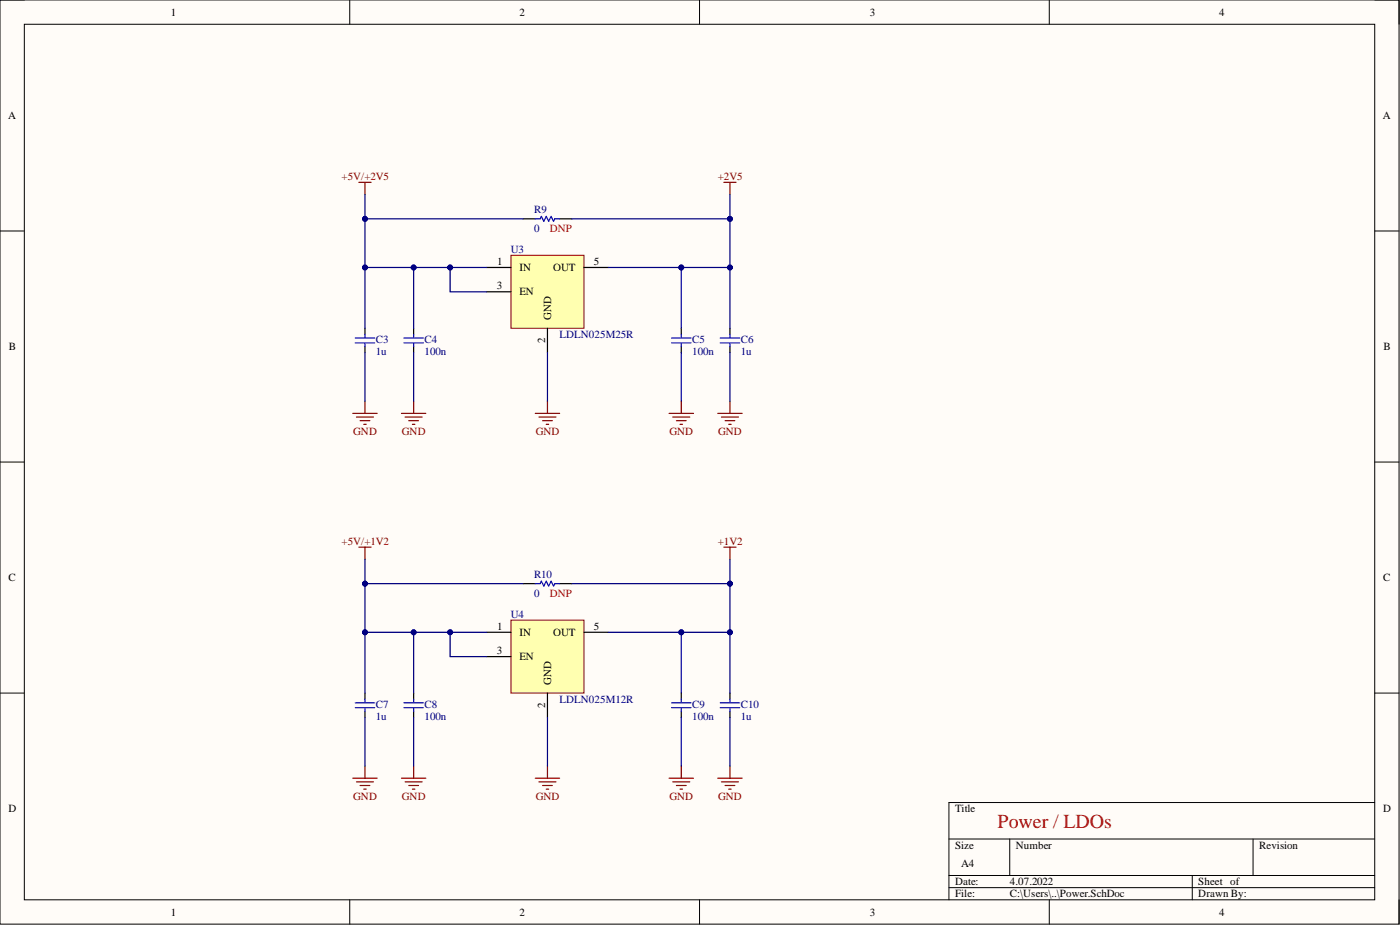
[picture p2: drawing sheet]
<svg xmlns="http://www.w3.org/2000/svg" width="292mm" height="193mm" viewBox="0 0 292 193" stroke-linecap="round" stroke-linejoin="round" font-family="sans-serif">
<path d="M0 0h291.9v192.8h-291.9z" fill-rule="evenodd" fill="#fffcf8"/>
<path d="M0 0h291.9v192.8h-291.9z" fill="none" stroke="#000" stroke-width=".21"/>
<path d="M5.1 5.1h281.7v182.6h-281.7z" fill-rule="evenodd" fill="#fffcf8"/>
<g fill="none" stroke="#000" stroke-width=".21">
<path d="M0 0h5.1M73 0v5.1M146 0v5.1M218.9 0v5.1M286.8 0h5.1v5.1M5.1 5.1h281.7v182.6h-281.7zM0 48.2h5.1M286.8 48.2h5.1M0 96.4h5.1M286.8 96.4h5.1M0 144.6h5.1M286.8 144.6h5.1"/>
<path d="M198 175h88.8M210.7 175v7.6M261.4 175v7.6M286.8 167.4h-88.8v20.3M73 187.7v5.1M146 187.7v5.1M198 182.6h88.8M198 185.2h88.8M218.9 187.7v5.1M248.8 182.6v5.1M291.9 187.7v5.1"/>
</g>
<g fill="none" stroke="#800000" stroke-width=".25">
<path d="M74.9 38h2.5M76.1 38v2.6M151 38h2.6M152.3 38v2.6M73.6 86.2h5.1M74.4 87h3.5M75.1 87.8h2.1M75.9 88.5h.5M76.1 83.7v2.5M149.8 86.2h5M150.5 87h3.6M151.3 87.8h2"/>
<path d="M152 88.5h.6M152.3 83.7v2.5M74.9 114.1h2.5M76.1 114.1v2.6M151 114.1h2.6M152.3 114.1v2.6"/>
</g>
<path d="M109.1 45.7h2.6M116.8 45.7h2.5M76.1 68.5v1.3M76.1 72.3v1.3M152.3 68.5v1.3M152.3 72.3v1.3" fill="none" stroke="#000" stroke-width=".25"/>
<path d="M111.7 45.7h1l.3-.6 .5 1.1 .5-1.1 .5 1.1 .5-1.1 .5 1.1 .2-.5h1.1M74.1 70.5h4.1M74.1 71.5h4.1M76.1 69.8v.6M76.1 71.7v.6M150.3 70.5h4M150.3 71.5h4M152.3 69.8v.6M152.3 71.7v.6" fill="none" stroke="#00f" stroke-width=".25"/>
<path d="M106.6 53.3h15.2v15.2h-15.2z" fill-rule="evenodd" fill="#ffffb0"/>
<path d="M106.6 53.3h15.2v15.2h-15.2z" fill="none" stroke="#800000" stroke-width=".21"/>
<path d="M101.5 55.8h5.1M121.8 55.8h5.1M101.5 60.9h5.1M114.2 68.5v5.1" fill="none" stroke="#000" stroke-width=".25"/>
<path d="M101.5 55.8h-25.4v12.7M76.1 73.6v10.1M152.3 73.6v10.1" fill="none" stroke="#000080" stroke-width=".25"/>
<circle cx="76.1" cy="55.8" r=".51" fill="#000080"/>
<circle cx="76.1" cy="55.8" r=".51" fill="none" stroke="#000080" stroke-width=".21"/>
<circle cx="86.3" cy="55.8" r=".51" fill="#000080"/>
<circle cx="86.3" cy="55.8" r=".51" fill="none" stroke="#000080" stroke-width=".21"/>
<circle cx="93.9" cy="55.8" r=".51" fill="#000080"/>
<circle cx="93.9" cy="55.8" r=".51" fill="none" stroke="#000080" stroke-width=".21"/>
<path d="M93.9 55.8v5.1h7.6" fill="none" stroke="#000080" stroke-width=".25"/>
<circle cx="93.9" cy="55.8" r=".51" fill="#000080"/>
<circle cx="93.9" cy="55.8" r=".51" fill="none" stroke="#000080" stroke-width=".21"/>
<path d="M126.9 55.8h25.4v12.7" fill="none" stroke="#000080" stroke-width=".25"/>
<circle cx="142.1" cy="55.8" r=".51" fill="#000080"/>
<circle cx="142.1" cy="55.8" r=".51" fill="none" stroke="#000080" stroke-width=".21"/>
<circle cx="152.3" cy="55.8" r=".51" fill="#000080"/>
<circle cx="152.3" cy="55.8" r=".51" fill="none" stroke="#000080" stroke-width=".21"/>
<path d="M76.1 40.6v15.2" fill="none" stroke="#000080" stroke-width=".25"/>
<circle cx="76.1" cy="45.7" r=".51" fill="#000080"/>
<circle cx="76.1" cy="45.7" r=".51" fill="none" stroke="#000080" stroke-width=".21"/>
<circle cx="76.1" cy="55.8" r=".51" fill="#000080"/>
<circle cx="76.1" cy="55.8" r=".51" fill="none" stroke="#000080" stroke-width=".21"/>
<path d="M152.3 40.6v15.2" fill="none" stroke="#000080" stroke-width=".25"/>
<circle cx="152.3" cy="45.7" r=".51" fill="#000080"/>
<circle cx="152.3" cy="45.7" r=".51" fill="none" stroke="#000080" stroke-width=".21"/>
<circle cx="152.3" cy="55.8" r=".51" fill="#000080"/>
<circle cx="152.3" cy="55.8" r=".51" fill="none" stroke="#000080" stroke-width=".21"/>
<path d="M119.3 45.7h33" fill="none" stroke="#000080" stroke-width=".25"/>
<circle cx="152.3" cy="45.7" r=".51" fill="#000080"/>
<circle cx="152.3" cy="45.7" r=".51" fill="none" stroke="#000080" stroke-width=".21"/>
<path d="M76.1 45.7h33" fill="none" stroke="#000080" stroke-width=".25"/>
<circle cx="76.1" cy="45.7" r=".51" fill="#000080"/>
<circle cx="76.1" cy="45.7" r=".51" fill="none" stroke="#000080" stroke-width=".21"/>
<g fill="none" stroke="#800000" stroke-width=".25">
<path d="M111.7 86.2h5.1M112.4 87h3.6M113.2 87.8h2M114 88.5h.5M114.2 83.7v2.5M76.1 159.8v2.5M152.3 159.8v2.5M73.6 162.3h5.1M74.4 163.1h3.5M75.1 163.9h2.1M75.9 164.6h.5M149.8 162.3h5"/>
<path d="M150.5 163.1h3.6M151.3 163.9h2M152 164.6h.6"/>
</g>
<path d="M114.2 73.6v10.1" fill="none" stroke="#000080" stroke-width=".25"/>
<path d="M109.1 121.8h2.6M116.8 121.8h2.5M76.1 144.6v1.3M76.1 148.4v1.3M152.3 144.6v1.3M152.3 148.4v1.3" fill="none" stroke="#000" stroke-width=".25"/>
<path d="M111.7 121.8h1l.3-.5 .5 1 .5-1 .5 1 .5-1 .5 1 .2-.5h1.1M74.1 146.6h4.1M74.1 147.6h4.1M76.1 145.9v.6M76.1 147.8v.6M150.3 146.6h4M150.3 147.6h4M152.3 145.9v.6M152.3 147.8v.6" fill="none" stroke="#00f" stroke-width=".25"/>
<path d="M106.6 129.4h15.2v15.2h-15.2z" fill-rule="evenodd" fill="#ffffb0"/>
<path d="M106.6 129.4h15.2v15.2h-15.2z" fill="none" stroke="#800000" stroke-width=".21"/>
<path d="M101.5 131.9h5.1M101.5 137h5.1M121.8 131.9h5.1M114.2 144.6v5.1" fill="none" stroke="#000" stroke-width=".25"/>
<path d="M101.5 131.9h-25.4v12.7M76.1 149.7v10.1M152.3 149.7v10.1" fill="none" stroke="#000080" stroke-width=".25"/>
<circle cx="76.1" cy="131.9" r=".51" fill="#000080"/>
<circle cx="76.1" cy="131.9" r=".51" fill="none" stroke="#000080" stroke-width=".21"/>
<circle cx="86.3" cy="131.9" r=".51" fill="#000080"/>
<circle cx="86.3" cy="131.9" r=".51" fill="none" stroke="#000080" stroke-width=".21"/>
<circle cx="93.9" cy="131.9" r=".51" fill="#000080"/>
<circle cx="93.9" cy="131.9" r=".51" fill="none" stroke="#000080" stroke-width=".21"/>
<path d="M93.9 131.9v5.1h7.6" fill="none" stroke="#000080" stroke-width=".25"/>
<circle cx="93.9" cy="131.9" r=".51" fill="#000080"/>
<circle cx="93.9" cy="131.9" r=".51" fill="none" stroke="#000080" stroke-width=".21"/>
<path d="M126.9 131.9h25.4v12.7" fill="none" stroke="#000080" stroke-width=".25"/>
<circle cx="142.1" cy="131.9" r=".51" fill="#000080"/>
<circle cx="142.1" cy="131.9" r=".51" fill="none" stroke="#000080" stroke-width=".21"/>
<circle cx="152.3" cy="131.9" r=".51" fill="#000080"/>
<circle cx="152.3" cy="131.9" r=".51" fill="none" stroke="#000080" stroke-width=".21"/>
<path d="M76.1 116.7v15.2" fill="none" stroke="#000080" stroke-width=".25"/>
<circle cx="76.1" cy="121.8" r=".51" fill="#000080"/>
<circle cx="76.1" cy="121.8" r=".51" fill="none" stroke="#000080" stroke-width=".21"/>
<circle cx="76.1" cy="131.9" r=".51" fill="#000080"/>
<circle cx="76.1" cy="131.9" r=".51" fill="none" stroke="#000080" stroke-width=".21"/>
<path d="M152.3 116.7v15.2" fill="none" stroke="#000080" stroke-width=".25"/>
<circle cx="152.3" cy="121.8" r=".51" fill="#000080"/>
<circle cx="152.3" cy="121.8" r=".51" fill="none" stroke="#000080" stroke-width=".21"/>
<circle cx="152.3" cy="131.9" r=".51" fill="#000080"/>
<circle cx="152.3" cy="131.9" r=".51" fill="none" stroke="#000080" stroke-width=".21"/>
<path d="M119.3 121.8h33" fill="none" stroke="#000080" stroke-width=".25"/>
<circle cx="152.3" cy="121.8" r=".51" fill="#000080"/>
<circle cx="152.3" cy="121.8" r=".51" fill="none" stroke="#000080" stroke-width=".21"/>
<path d="M76.1 121.8h33" fill="none" stroke="#000080" stroke-width=".25"/>
<circle cx="76.1" cy="121.8" r=".51" fill="#000080"/>
<circle cx="76.1" cy="121.8" r=".51" fill="none" stroke="#000080" stroke-width=".21"/>
<path d="M86.3 159.8v2.5M114.2 159.8v2.5M83.8 162.3h5M84.5 163.1h3.6M85.3 163.9h2M86 164.6h.6M111.7 162.3h5.1M112.4 163.1h3.6M113.2 163.9h2M114 164.6h.5" fill="none" stroke="#800000" stroke-width=".25"/>
<path d="M86.3 131.9v12.7M86.3 149.7v10.1M114.2 149.7v10.1" fill="none" stroke="#000080" stroke-width=".25"/>
<path d="M86.3 144.6v1.3M86.3 148.4v1.3" fill="none" stroke="#000" stroke-width=".25"/>
<path d="M84.3 146.6h4M84.3 147.6h4M86.3 145.9v.6M86.3 147.8v.6" fill="none" stroke="#00f" stroke-width=".25"/>
<circle cx="86.3" cy="131.9" r=".51" fill="#000080"/>
<circle cx="86.3" cy="131.9" r=".51" fill="none" stroke="#000080" stroke-width=".21"/>
<path d="M142.1 144.6v1.3M142.1 148.4v1.3" fill="none" stroke="#000" stroke-width=".25"/>
<path d="M140.1 146.6h4.1M140.1 147.6h4.1M142.1 145.9v.6M142.1 147.8v.6" fill="none" stroke="#00f" stroke-width=".25"/>
<path d="M142.1 159.8v2.5M139.6 162.3h5.1M140.4 163.1h3.5M141.1 163.9h2.1M141.9 164.6h.5" fill="none" stroke="#800000" stroke-width=".25"/>
<path d="M142.1 131.9v12.7M142.1 149.7v10.1" fill="none" stroke="#000080" stroke-width=".25"/>
<circle cx="142.1" cy="131.9" r=".51" fill="#000080"/>
<circle cx="142.1" cy="131.9" r=".51" fill="none" stroke="#000080" stroke-width=".21"/>
<path d="M86.3 68.5v1.3M86.3 72.3v1.3" fill="none" stroke="#000" stroke-width=".25"/>
<path d="M84.3 70.5h4M84.3 71.5h4M86.3 69.8v.6M86.3 71.7v.6" fill="none" stroke="#00f" stroke-width=".25"/>
<path d="M83.8 86.2h5M84.5 87h3.6M85.3 87.8h2M86 88.5h.6M86.3 83.7v2.5" fill="none" stroke="#800000" stroke-width=".25"/>
<path d="M86.3 55.8v12.7M86.3 73.6v10.1" fill="none" stroke="#000080" stroke-width=".25"/>
<circle cx="86.3" cy="55.8" r=".51" fill="#000080"/>
<circle cx="86.3" cy="55.8" r=".51" fill="none" stroke="#000080" stroke-width=".21"/>
<path d="M142.1 68.5v1.3M142.1 72.3v1.3" fill="none" stroke="#000" stroke-width=".25"/>
<path d="M140.1 70.5h4.1M140.1 71.5h4.1M142.1 69.8v.6M142.1 71.7v.6" fill="none" stroke="#00f" stroke-width=".25"/>
<path d="M139.6 86.2h5.1M140.4 87h3.5M141.1 87.8h2.1M141.9 88.5h.5M142.1 83.7v2.5" fill="none" stroke="#800000" stroke-width=".25"/>
<path d="M142.1 55.8v12.7M142.1 73.6v10.1" fill="none" stroke="#000080" stroke-width=".25"/>
<circle cx="142.1" cy="55.8" r=".51" fill="#000080"/>
<circle cx="142.1" cy="55.8" r=".51" fill="none" stroke="#000080" stroke-width=".21"/>
<text font-size="4.1" fill="#c00" x="208.1" y="172.8">Power / LDOs</text>
<g font-size="2.3">
<text x="35.6" y="3.3">1</text>
<text x="108.4" y="3.3">2</text>
<text x="181.5" y="3.3">3</text>
<text x="254.3" y="3.3">4</text>
<text x="1.7" y="24.9">A</text>
<text x="288.5" y="24.9">A</text>
<text x="103.7" y="55.3">1</text>
<text x="108.4" y="56.6">IN</text>
<text x="115.4" y="56.6">OUT</text>
<text x="123.9" y="55.3">5</text>
<text x="103.6" y="60.4">3</text>
<text x="108.4" y="61.6">EN</text>
<text x="113.7" y="71.5" transform="rotate(-90 113.7 71.5)">2</text>
<text x="115" y="66.7" transform="rotate(-90 115 66.7)">GND</text>
<text x="1.9" y="73.1">B</text>
<text x="288.7" y="73.1">B</text>
<text x="1.8" y="121.3">C</text>
<text x="288.6" y="121.3">C</text>
<text x="103.7" y="131.4">1</text>
<text x="123.9" y="131.4">5</text>
<text x="103.6" y="136.5">3</text>
<text x="108.4" y="132.7">IN</text>
<text x="108.4" y="137.7">EN</text>
<text x="115.4" y="132.7">OUT</text>
<text x="115" y="142.8" transform="rotate(-90 115 142.8)">GND</text>
<text x="113.7" y="147.6" transform="rotate(-90 113.7 147.6)">2</text>
<text x="1.8" y="169.5">D</text>
<text x="199.3" y="169.5">Title</text>
<text x="288.6" y="169.5">D</text>
<text x="199.3" y="177.1">Size</text>
<text x="211.9" y="177.1">Number</text>
<text x="262.7" y="177.1">Revision</text>
<text x="199.3" y="184.7">Date:</text>
<text x="200.5" y="180.9">A4</text>
<text x="210.7" y="184.7">4.07.2022</text>
<text x="250" y="184.7">Sheet of</text>
<text x="35.6" y="191">1</text>
<text x="108.4" y="191">2</text>
<text x="181.5" y="191">3</text>
<text x="199.3" y="187.2">File:</text>
<text x="210.7" y="187.2">C:\Users\..\Power.SchDoc</text>
<text x="250" y="187.2">Drawn By:</text>
<text x="254.3" y="191">4</text>
</g>
<g font-size="2.3" fill="#800000">
<text x="71.2" y="37.5">+5V/+2V5</text>
<text x="149.8" y="37.5">+2V5</text>
<text x="73.7" y="90.8">GND</text>
<text x="83.8" y="90.8">GND</text>
<text x="111.8" y="90.8">GND</text>
<text x="139.7" y="90.8">GND</text>
<text x="149.8" y="90.8">GND</text>
<text x="71.2" y="113.6">+5V/+1V2</text>
<text x="149.8" y="113.6">+1V2</text>
<text x="73.7" y="166.9">GND</text>
<text x="83.8" y="166.9">GND</text>
<text x="111.8" y="166.9">GND</text>
<text x="139.7" y="166.9">GND</text>
<text x="149.8" y="166.9">GND</text>
</g>
<g font-size="2.3" fill="#000080">
<text x="111.4" y="44.4">R9</text>
<text x="106.6" y="52.8">U3</text>
<text x="111.4" y="48.4">0</text>
<text x="78.4" y="71.5">C3</text>
<text x="88.6" y="71.5">C4</text>
<text x="116.8" y="70.5">LDLN025M25R</text>
<text x="144.4" y="71.5">C5</text>
<text x="154.6" y="71.5">C6</text>
<text x="78.4" y="74.1">1u</text>
<text x="88.6" y="74.1">100n</text>
<text x="144.4" y="74.1">100n</text>
<text x="154.6" y="74.1">1u</text>
<text x="111.4" y="120.5">R10</text>
<text x="111.4" y="124.5">0</text>
<text x="106.6" y="128.9">U4</text>
<text x="78.4" y="147.6">C7</text>
<text x="88.6" y="147.6">C8</text>
<text x="116.8" y="146.6">LDLN025M12R</text>
<text x="144.4" y="147.6">C9</text>
<text x="154.6" y="147.6">C10</text>
<text x="78.4" y="150.2">1u</text>
<text x="88.6" y="150.2">100n</text>
<text x="144.4" y="150.2">100n</text>
<text x="154.6" y="150.2">1u</text>
</g>
<g font-size="2.3" fill="#c00">
<text x="114.7" y="48.4">DNP</text>
<text x="114.7" y="124.5">DNP</text>
</g>
</svg>
